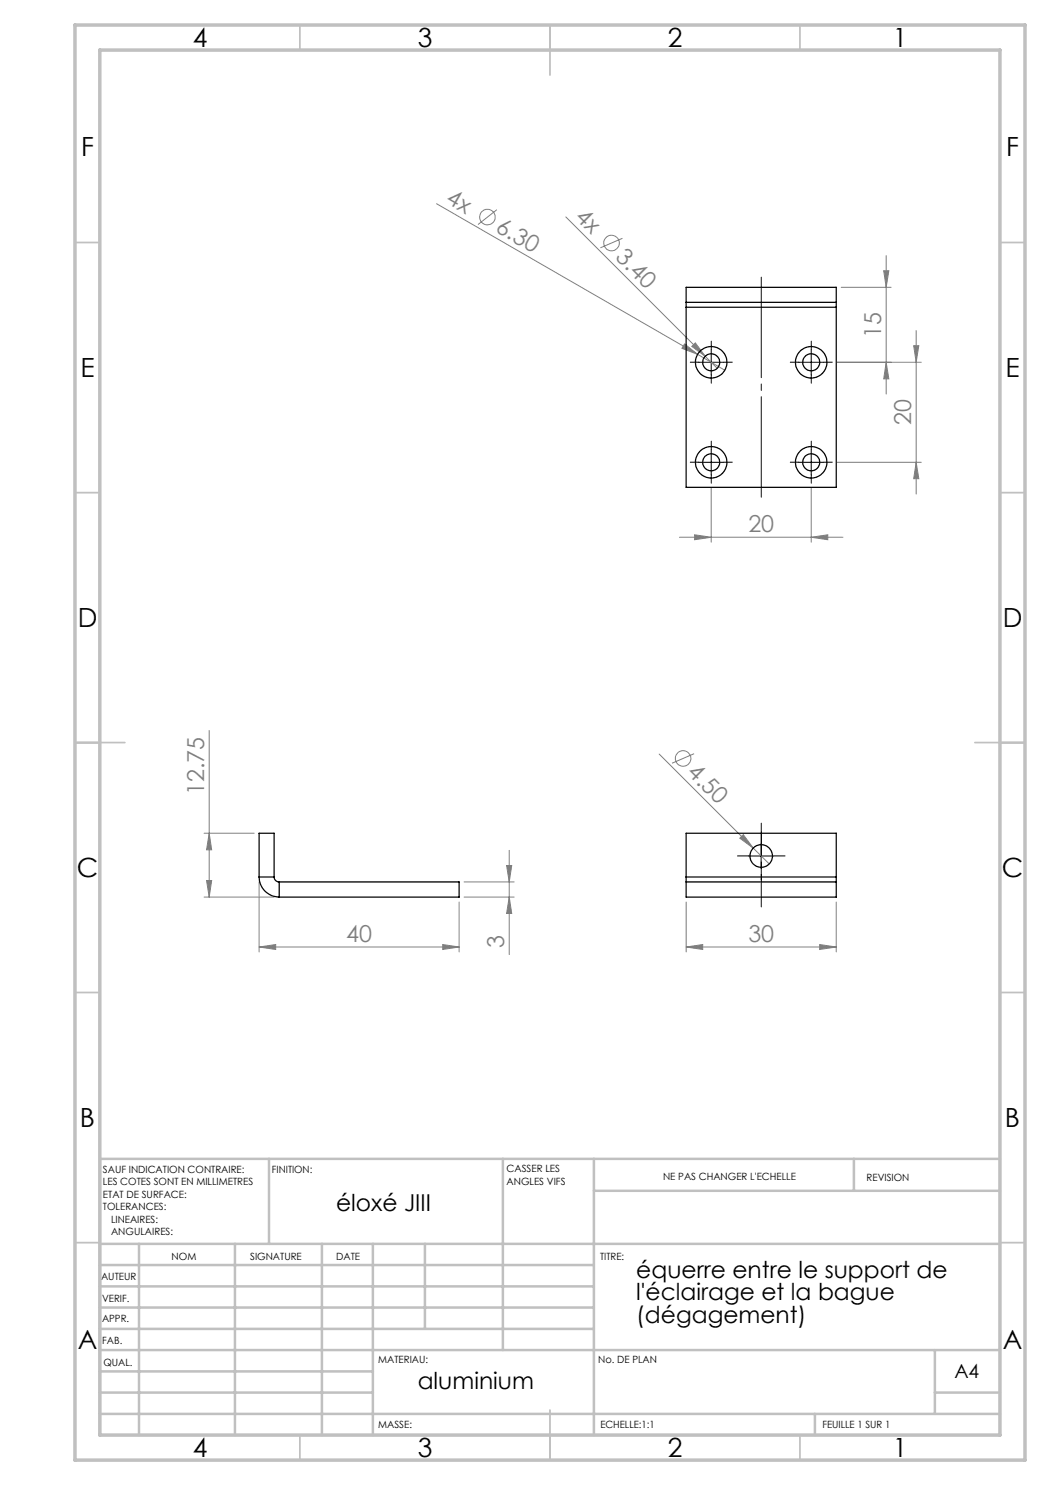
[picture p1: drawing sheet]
<svg xmlns="http://www.w3.org/2000/svg" width="210mm" height="297mm" viewBox="0 0 210 297" stroke-linecap="round" stroke-linejoin="round" font-family="sans-serif">
<g fill="none" stroke="#808080" stroke-width=".2">
<path d="M87.3 40.7l52.2 30.2M99.4 41.9l-3.8 3M113.2 43.4l30.2 30.3M124.5 47.7l-4.4 1.9M168.2 57.5h10M176.7 54.1h1.1l-.6 3.4zM177.2 51.1v27.7M136.9 68.8l2.6 2.1-3.1-1.2zM138.4 69.3l.7-.7 1.9 2.7zM139.5 70.9l5.5 3.1M167.4 72.5h16.9M177.2 72.5l.6 3.3h-1.1z"/>
<path d="M182.7 69.1h1.1l-.6 3.4zM183.2 66.1v32.7M142.2 97.6v10.8M162.2 97.6v10.8M167.4 92.5h16.9M183.2 92.5l.6 3.2h-1.1zM135.9 107.5h32.7M138.9 107l3.3 .5-3.3 .4zM162.2 107.5l3.4-.5v.9zM41.8 146.1v33.3M131.8 150.8l18.8 18.8M138.8 150.7l-4.4 1.9"/>
<path d="M40.8 179.4h14M40.8 166.6h10M41.3 176.1h1l-.5 3.3zM41.8 166.6l.5 3.4h-1zM51.8 176.4v14M92.8 179.4h10M92.8 176.4h10M101.3 173.1h1l-.5 3.3zM101.8 170.1v20.8M101.8 179.4l.5 3.3h-1zM148 167.6l.7-.7 1.9 2.7zM150.6 169.6l3.2 3.2"/>
<path d="M51.8 189.4l3.3-.5v1zM51.8 189.4h40M88.5 188.9l3.3 .5-3.3 .5zM91.8 180.4v10M137.2 189.4l3.3-.5v1zM137.2 180.4v10M137.2 189.4h30.1M163.9 188.9l3.4 .5-3.4 .5zM167.3 180.4v10"/>
<circle cx="97.5" cy="43.4" r="1.55"/>
<circle cx="122.3" cy="48.6" r="1.55"/>
<circle cx="136.6" cy="151.7" r="1.56"/>
</g>
<path d="M152.3 181.4v-16.8" fill="none" stroke="#000" stroke-width=".2" stroke-dasharray="30.5 1.3 1.3 1.3" stroke-dashoffset="24"/>
<g fill="none" stroke="#000" stroke-width=".2" stroke-dasharray="30.5 1.3 1.3 1.3">
<path d="M139.8 72.4h-1.7M142.3 69.9v-1.7M142.3 74.9v1.7M144.8 72.4h1.7M159.8 72.4h-1.7M162.3 69.9v-1.7M162.3 74.9v1.7M164.8 72.4h1.7M139.8 92.4h-1.7M142.3 89.9v-1.7M142.3 94.9v1.7M144.8 92.4h1.7"/>
<path d="M159.8 92.4h-1.7M162.3 89.9v-1.7M162.3 94.9v1.7M164.8 92.4h1.7M149.8 171.2h-2.3M152.3 168.7v-2.3M152.3 173.7v2.2M154.8 171.2h2.2"/>
</g>
<path d="M152.3 99.4v-44" fill="none" stroke="#000" stroke-width=".2" stroke-dasharray="30.5 1.3 1.3 1.3" stroke-dashoffset="10.4"/>
<path d="M139.7 72.5h5M142.2 70v5M159.7 72.5h5M162.2 70v5M139.7 92.5h5M142.2 90v5M159.7 92.5h5M162.2 90v5M149.8 171.2h4.9M152.2 168.7v5" fill="none" stroke="#000" stroke-width=".2"/>
<g fill="none" stroke="#c0c0c0" stroke-width=".35">
<path d="M60 5v5M110 5v10M160 5v5M15 48.5h5M200 48.5h5M15 98.5h5M200 98.5h5M15 148.5h10M195 148.5h10M15 198.5h5M200 198.5h5M15 248.5h5"/>
<path d="M200 248.5h5M60 287v5M110 282v10M160 287v5"/>
</g>
<g fill="none" stroke="#c0c0c0" stroke-width=".5">
<path d="M53.8 231.8v17M100.6 231.8v38.2M118.8 231.8v55.2M118.8 238.2h81.2M170.8 231.8v6.4M200 231.8h-180v55.2M20 248.8h180M20 257.3h98.8M20 253h98.8M27.8 248.8v38.2M47 248.8v38.2M64.4 248.8v38.2"/>
<path d="M74.6 248.8v38.2M85 248.8v17M20 265.8h98.8M20 261.5h98.8M20 278.5h54.6M20 274.3h54.6M20 270h180M187 278.5h13M187 270v12.8M20 282.8h180M163 282.8v4.2"/>
</g>
<path d="M15 5h190v287h-190zM20 10h180v277h-180z" fill="none" stroke="#c0c0c0" stroke-width=".7"/>
<g fill="#808080">
<path d="M148 167.6l.7-.7 1.9 2.7z"/>
<path d="M138.4 69.3l.7-.7 1.9 2.7z"/>
<path d="M136.9 68.8l2.6 2.1-3.1-1.2z"/>
<path d="M163.9 188.9l3.4 .5-3.4 .5zM137.2 189.4l3.3-.5v1zM88.5 188.9l3.3 .5-3.3 .5zM51.8 189.4l3.3-.5v1zM162.2 107.5l3.4-.5v.9zM138.9 107l3.3 .5-3.3 .4z"/>
<path d="M41.3 176.1h1l-.5 3.3zM41.8 166.6l.5 3.4h-1zM101.8 179.4l.5 3.3h-1zM101.3 173.1h1l-.5 3.3zM183.2 92.5l.6 3.2h-1.1zM182.7 69.1h1.1l-.6 3.4zM177.2 72.5l.6 3.3h-1.1zM176.7 54.1h1.1l-.6 3.4z"/>
</g>
<g fill="none" stroke="#000" stroke-width=".25">
<path d="M137.2 60.5v1M137.2 60.5v-3h30.1v3M137.2 61.5v36h30.1v-36M137.2 60.5h30.1M137.2 61.5h30.1M167.3 60.5v1M51.8 175.4a4 4 0 0 0 4 4M51.8 175.4h3M51.8 175.4v-8.8h3v8.8M54.8 175.4a1.02 1.02 0 0 0 1 1M55.8 176.4h36v3h-36M55.8 176.4v3"/>
<path d="M137.2 175.4v1M137.2 176.4h30.1M137.2 175.4v-8.8h30.1v8.8M137.2 176.4v3h30.1v-3M137.2 175.4h30.1M167.3 175.4v1"/>
<circle cx="142.2" cy="72.5" r="3.1"/>
<circle cx="142.2" cy="72.5" r="1.7"/>
<circle cx="162.2" cy="72.5" r="3.1"/>
<circle cx="162.2" cy="72.5" r="1.7"/>
<circle cx="142.2" cy="92.5" r="3.1"/>
<circle cx="142.2" cy="92.5" r="1.7"/>
<circle cx="162.2" cy="92.5" r="3.1"/>
<circle cx="162.2" cy="92.5" r="1.7"/>
<circle cx="152.2" cy="171.2" r="2.26"/>
</g>
<g font-size="5.3">
<text x="38.5" y="9.5">4</text>
<text x="83.5" y="9.5">3</text>
<text x="133.6" y="9.5">2</text>
<text x="178.6" y="9.5">1</text>
<text x="16.2" y="31.2">F</text>
<text x="201.2" y="31.2">F</text>
<text x="16.1" y="75.5">E</text>
<text x="201.1" y="75.5">E</text>
<text x="15.5" y="125.5">D</text>
<text x="200.5" y="125.5">D</text>
<text x="15.4" y="175.5">C</text>
<text x="200.4" y="175.5">C</text>
<text x="16" y="225.5">B</text>
<text x="201" y="225.5">B</text>
<text x="15.5" y="269.7">A</text>
<text x="200.5" y="269.7">A</text>
<text x="38.5" y="291.5">4</text>
<text x="83.5" y="291.5">3</text>
<text x="133.6" y="291.5">2</text>
<text x="178.6" y="291.5">1</text>
</g>
<g font-size="4.7" fill="#808080">
<text x="89" y="40.5" transform="rotate(30 89 40.5)">4x</text>
<text x="98.9" y="46.2" transform="rotate(30 98.9 46.2)">6.30</text>
<text x="114.9" y="43.6" transform="rotate(45 114.9 43.6)">4x</text>
<text x="122.9" y="51.6" transform="rotate(45 122.9 51.6)">3.40</text>
<text x="176.2" y="67.5" transform="rotate(-90 176.2 67.5)">15</text>
<text x="182.2" y="85" transform="rotate(-90 182.2 85)">20</text>
<text x="149.7" y="106.4">20</text>
<text x="137.2" y="154.7" transform="rotate(45 137.2 154.7)">4.50</text>
<text x="40.8" y="159" transform="rotate(-90 40.8 159)">12.75</text>
<text x="69.3" y="188.4">40</text>
<text x="100.8" y="189.6" transform="rotate(-90 100.8 189.6)">3</text>
<text x="149.7" y="188.4">30</text>
</g>
<g font-size="4.7">
<text x="67.2" y="242.1">éloxé JIII</text>
<text x="127.3" y="255.5">équerre entre le support de</text>
<text x="127.3" y="260.1">l'éclairage et la bague</text>
<text x="127.3" y="264.6">(dégagement)</text>
<text x="83.5" y="277.9">aluminium</text>
</g>
<text font-size="3.9" x="190.9" y="275.5">A4</text>
<g font-size="2">
<text x="20.6" y="234.6">SAUF INDICATION CONTRAIRE:</text>
<text x="20.6" y="237.1">LES COTES SONT EN MILLIMETRES</text>
<text x="20.6" y="239.6">ETAT DE SURFACE:</text>
<text x="54.4" y="234.6">FINITION:</text>
<text x="101.3" y="234.5">CASSER LES</text>
<text x="101.3" y="237">ANGLES VIFS</text>
<text x="132.6" y="236">NE PAS CHANGER L'ECHELLE</text>
<text x="173.3" y="236.2">REVISION</text>
<text x="20.6" y="242.1">TOLERANCES:</text>
<text x="22.2" y="244.6">LINEAIRES:</text>
<text x="22.2" y="247.1">ANGULAIRES:</text>
<text x="34.3" y="252">NOM</text>
<text x="50" y="251.9">SIGNATURE</text>
<text x="67.2" y="251.9">DATE</text>
<text x="120" y="251.9">TITRE:</text>
<text x="20.2" y="256.1">AUTEUR</text>
<text x="20.4" y="260.3">VERIF.</text>
<text x="20.4" y="264.4">APPR.</text>
<text x="20.5" y="268.8">FAB.</text>
<text x="20.7" y="273.1">QUAL.</text>
<text x="75.7" y="272.5">MATERIAU:</text>
<text x="119.6" y="272.5">No. DE PLAN</text>
<text x="75.6" y="285.5">MASSE:</text>
<text x="120.1" y="285.6">ECHELLE:1:1</text>
<text x="164.5" y="285.6">FEUILLE 1 SUR 1</text>
</g>
</svg>
